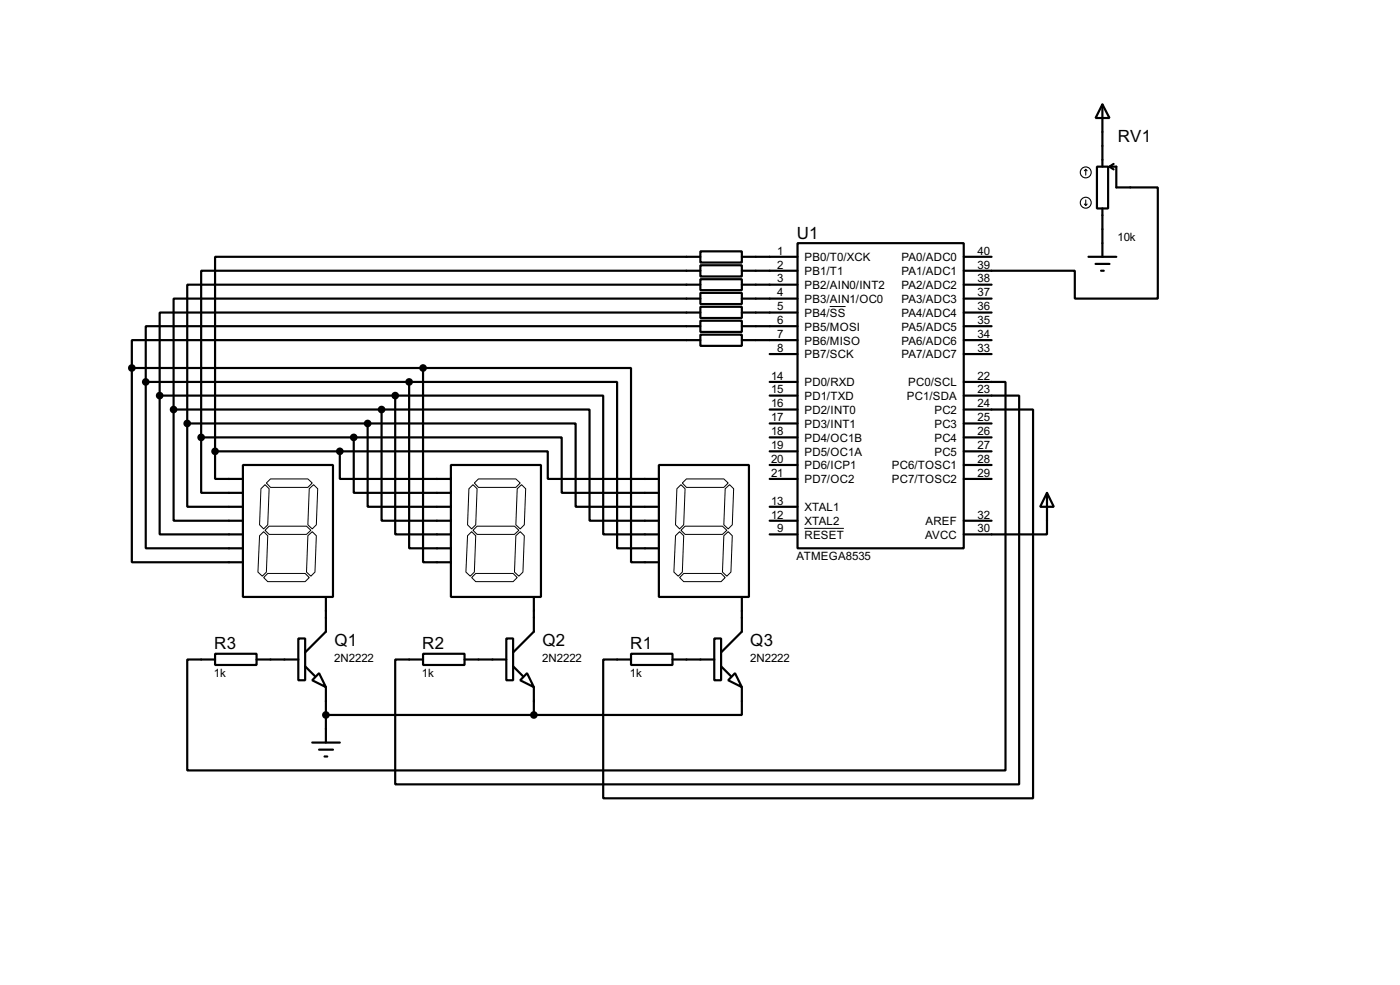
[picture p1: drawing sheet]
<svg xmlns="http://www.w3.org/2000/svg" width="256mm" height="180mm" viewBox="0 0 256 180" stroke-linecap="round" stroke-linejoin="round" font-family="sans-serif">
<g fill="none" stroke="#000" stroke-width=".4">
<path d="M202 19.1l1.3 2.5h-2.6zM202 19.1v11.4M201 30.5h2v7.7h-2zM202 38.2v8.8M203.3 30.5h1.2v3.8h7.6v20.4h-15.2v-5.1h-20.3M203.3 30.5l.7 .5M204 30l-.7 .5M128.3 46h7.6v2.1h-7.6zM128.3 48.6h7.6v2h-7.6zM128.3 51.1h7.6v2h-7.6zM128.3 53.6h7.6v2.1h-7.6zM128.3 56.2h7.6v2h-7.6z"/>
<path d="M128.3 58.7h7.6v2.1h-7.6zM128.3 47h-88.9v35.6M128.3 49.6h-91.4v30.5M128.3 52.1h-94v25.4M128.3 54.7h-96.5v20.3M128.3 57.2h-99v15.2M128.3 59.7h-101.6v10.2M135.9 47h10.2M135.9 49.6h10.2M135.9 52.1h10.2M135.9 54.7h10.2M135.9 57.2h10.2"/>
<path d="M135.9 59.7h10.2M146.1 44.5h30.5v55.9h-30.5zM176.6 47h5.1M176.6 52.1h5.1M176.6 54.7h5.1M176.6 57.2h5.1M176.6 59.7h5.1M199.4 47h5.1M200.7 48.3h2.6M201.7 49.6h.5M24.2 67.4v35.5h20.3M24.2 67.4h53.3"/>
<path d="M26.7 69.9v30.5h17.8M26.7 69.9h48.3M29.3 72.4v25.4h15.2M29.3 72.4h43.1M31.8 75v20.3h12.7M31.8 75h38.1M34.3 77.5v15.3h10.2M34.3 77.5h33.1M67.4 77.5v15.3h15.2M67.4 77.5h38.1v15.3h15.2M69.9 75v20.3h12.7M69.9 75h38.1v20.3h12.7"/>
<path d="M72.4 72.4v25.4h10.2M72.4 72.4h38.1v25.4h10.2M75 69.9v30.5h7.6M75 69.9h38.1v30.5h7.6M77.5 67.4v35.5h5.1M77.5 67.4h38.1v35.5h5.1M128.3 61.3h7.6v2h-7.6zM128.3 62.3h-104.1v5.1M135.9 62.3h10.2M141 77.5h5.1M141 75h5.1M141 72.4h5.1"/>
<path d="M141 69.9h5.1M141 64.8h5.1M176.6 75h12.7v71.1h-78.8v-25.4h5.1M176.6 72.4h10.1v71.2h-114.3v-22.9h5.1M176.6 69.9h7.6v71.1h-149.9v-20.3h5.1M176.6 62.3h5.1M176.6 77.5h5.1M176.6 64.8h5.1M36.9 80.1v10.1h7.6M36.9 80.1h27.9M39.4 82.6v5.1h5.1M39.4 82.6h22.9"/>
<path d="M44.5 85.1h16.5v24.2h-16.5zM62.3 82.6v5.1h20.3M62.3 82.6h38.1v5.1h20.3M64.8 80.1v10.1h17.8M64.8 80.1h38.1v10.1h17.8M82.6 85.1h16.5v24.2h-16.5zM120.7 85.1h16.5v24.2h-16.5zM141 82.6h5.1M141 80.1h5.1M141 85.1h5.1M141 87.7h5.1M141 97.8h5.1"/>
<path d="M141 92.8h5.1M141 95.3h5.1M176.6 82.6h5.1M176.6 80.1h5.1M176.6 85.1h5.1M176.6 87.7h5.1M176.6 95.3h5.1M191.8 90.2l1.3 2.6h-2.5zM191.8 90.2v7.6h-15.2M39.4 119.7h7.6v2h-7.6zM54.7 116.9h1.2v7.6h-1.2zM59.7 109.3v6.3l-3.8 3.8"/>
<path d="M77.5 119.7h7.6v2h-7.6zM92.8 116.9h1.2v7.6h-1.2zM97.8 109.3v6.3l-3.8 3.8M115.6 119.7h7.6v2h-7.6zM130.9 116.9h1.2v7.6h-1.2zM135.9 109.3v6.3l-3.8 3.8M47 120.7h7.7M55.9 122l1.8 1.8M57.2 135.9h5.1M58.5 123.2l1.2 2.6-2.5-1.3zM58.5 137.2h2.5M59.5 138.5h.5"/>
<path d="M59.7 125.8v10.1M59.7 130.9h38.1M85.1 120.7h7.7M94 122l1.8 1.8M96.6 123.2l1.2 2.6-2.5-1.3zM97.8 125.8v5.1M123.2 120.7h7.7M132.1 122l1.8 1.8M134.7 123.2l1.2 2.6-2.5-1.3zM135.9 125.8v5.1h-38.1"/>
</g>
<g fill="none" stroke="#000" stroke-width=".18">
<path d="M152 56.1h2.9M47.6 98.1l.7-.8 .8 .8-.3 6.6-.7 .8-.8-.8zM47.8 89.5l.8-.8 .7 .8-.2 6.6-.8 .7-.7-.7zM48.6 97.1l.7-.8h6.9l.8 .8-.8 .7h-6.9zM48.8 88.4l.8-.7h6.8l.8 .7-.8 .8h-6.8zM56.4 98.1l.8-.8 .8 .8-.3 6.6-.7 .8-.8-.8zM56.7 89.5l.8-.8 .7 .8-.2 6.6-.8 .7-.8-.7zM85.7 98.1l.7-.8 .8 .8-.3 6.6-.7 .8-.8-.8zM85.9 89.5l.8-.8 .7 .8-.2 6.6-.8 .7-.7-.7zM86.7 97.1l.7-.8h6.9l.8 .8-.8 .7h-6.9zM87.7 87.7h6.8l.8 .7-.8 .8h-6.8l-.8-.8zM94.5 98.1l.8-.8 .8 .8-.3 6.6-.7 .8-.8-.8z"/>
<path d="M94.8 89.5l.8-.8 .7 .8-.2 6.6-.8 .7-.8-.7zM123.8 98.1l.7-.8 .8 .8-.3 6.6-.7 .8-.8-.8zM124 89.5l.8-.8 .7 .8-.2 6.6-.8 .7-.7-.7zM124.8 97.1l.7-.8h6.9l.8 .8-.8 .7h-6.9zM125 88.4l.8-.7h6.8l.8 .7-.8 .8h-6.8zM132.6 98.1l.8-.8 .8 .8-.3 6.6-.7 .8-.8-.8zM132.9 89.5l.8-.8 .7 .8-.2 6.6-.8 .7-.8-.7zM147.4 96.7h7.2M48.3 105.7l.8-.7h6.8l.8 .7-.8 .8h-6.8zM86.4 105.7l.8-.7h6.8l.8 .7-.8 .8h-6.8zM124.5 105.7l.8-.7h6.8l.8 .7-.8 .8h-6.8z"/>
</g>
<g fill="#000" stroke="#000" stroke-width=".4">
<circle cx="24.1" cy="67.4" r=".5"/>
<circle cx="26.7" cy="69.9" r=".5"/>
<circle cx="29.2" cy="72.4" r=".5"/>
<circle cx="31.8" cy="75" r=".5"/>
<circle cx="34.3" cy="77.5" r=".5"/>
<circle cx="67.3" cy="77.5" r=".5"/>
<circle cx="69.9" cy="75" r=".5"/>
<circle cx="72.4" cy="72.4" r=".5"/>
<circle cx="74.9" cy="69.9" r=".5"/>
<circle cx="77.5" cy="67.4" r=".5"/>
<circle cx="36.8" cy="80.1" r=".5"/>
<circle cx="39.4" cy="82.6" r=".5"/>
<circle cx="62.2" cy="82.6" r=".5"/>
<circle cx="64.8" cy="80.1" r=".5"/>
<circle cx="59.7" cy="130.9" r=".5"/>
<circle cx="97.8" cy="130.9" r=".5"/>
</g>
<g fill="none" stroke="#000" stroke-width=".2">
<path d="M198.7 37.4l.2 .2M198.9 31l-.2 .3M198.9 31l.3 .3M198.9 31v1.1M198.9 36.6v1M199.2 37.4l-.3 .2"/>
<circle cx="198.9" cy="31.6" r="1"/>
<circle cx="198.9" cy="37.1" r="1"/>
</g>
<g font-size="3.5">
<text x="204.8" y="25.9">RV1</text>
<text x="146" y="43.7">U1</text>
<text x="39.3" y="118.9">R3</text>
<text x="61.3" y="118.3">Q1</text>
<text x="77.4" y="118.9">R2</text>
<text x="99.4" y="118.3">Q2</text>
<text x="115.5" y="118.9">R1</text>
<text x="137.5" y="118.3">Q3</text>
</g>
<g font-size="2.4">
<text x="142.4" y="46.6">1</text>
<text x="147.4" y="47.8">PB0/T0/XCK</text>
<text x="165.1" y="47.8">PA0/ADC0</text>
<text x="179.1" y="46.6">40</text>
<text x="204.7" y="44.1">10k</text>
<text x="142.4" y="51.7">3</text>
<text x="142.4" y="49.2">2</text>
<text x="147.4" y="52.9">PB2/AIN0/INT2</text>
<text x="147.4" y="50.4">PB1/T1</text>
<text x="165.1" y="52.9">PA2/ADC2</text>
<text x="165.1" y="50.4">PA1/ADC1</text>
<text x="179.1" y="51.7">38</text>
<text x="179.1" y="49.2">39</text>
<text x="142.4" y="59.3">6</text>
<text x="142.4" y="56.8">5</text>
<text x="142.4" y="54.3">4</text>
<text x="147.4" y="58">PB4/SS</text>
<text x="147.4" y="55.4">PB3/AIN1/OC0</text>
<text x="165.1" y="58">PA4/ADC4</text>
<text x="165.1" y="55.4">PA3/ADC3</text>
<text x="179.1" y="59.3">35</text>
<text x="179.1" y="56.8">36</text>
<text x="179.1" y="54.3">37</text>
<text x="142.4" y="61.9">7</text>
<text x="142.4" y="64.4">8</text>
<text x="147.4" y="63.1">PB6/MISO</text>
<text x="147.4" y="60.5">PB5/MOSI</text>
<text x="147.4" y="65.6">PB7/SCK</text>
<text x="165.1" y="63.1">PA6/ADC6</text>
<text x="165.1" y="60.5">PA5/ADC5</text>
<text x="165.1" y="65.6">PA7/ADC7</text>
<text x="179.1" y="61.9">34</text>
<text x="179.1" y="64.4">33</text>
<text x="141.3" y="72">15</text>
<text x="141.3" y="69.5">14</text>
<text x="147.4" y="70.7">PD0/RXD</text>
<text x="166.4" y="70.7">PC0/SCL</text>
<text x="179.1" y="72">23</text>
<text x="179.1" y="69.5">22</text>
<text x="141.3" y="77.1">17</text>
<text x="141.3" y="74.6">16</text>
<text x="147.4" y="75.8">PD2/INT0</text>
<text x="147.4" y="73.2">PD1/TXD</text>
<text x="166.1" y="73.2">PC1/SDA</text>
<text x="171.2" y="75.8">PC2</text>
<text x="179.1" y="77.1">25</text>
<text x="179.1" y="74.6">24</text>
<text x="141.3" y="82.2">19</text>
<text x="141.3" y="79.7">18</text>
<text x="147.4" y="83.4">PD5/OC1A</text>
<text x="147.4" y="80.8">PD4/OC1B</text>
<text x="147.4" y="78.3">PD3/INT1</text>
<text x="171.2" y="83.4">PC5</text>
<text x="171.2" y="80.8">PC4</text>
<text x="171.2" y="78.3">PC3</text>
<text x="179.1" y="82.2">27</text>
<text x="179.1" y="79.7">26</text>
<text x="141.3" y="84.7">20</text>
<text x="141.3" y="87.3">21</text>
<text x="147.4" y="85.9">PD6/ICP1</text>
<text x="147.4" y="88.5">PD7/OC2</text>
<text x="163.4" y="85.9">PC6/TOSC1</text>
<text x="163.4" y="88.5">PC7/TOSC2</text>
<text x="179.1" y="84.7">28</text>
<text x="179.1" y="87.3">29</text>
<text x="141.3" y="92.4">13</text>
<text x="141.3" y="94.9">12</text>
<text x="147.4" y="93.6">XTAL1</text>
<text x="179.1" y="94.9">32</text>
<text x="142.4" y="97.4">9</text>
<text x="147.4" y="98.6">RESET</text>
<text x="147.4" y="96.1">XTAL2</text>
<text x="169.5" y="98.6">AVCC</text>
<text x="169.5" y="96.1">AREF</text>
<text x="179.1" y="97.4">30</text>
<text x="145.9" y="102.6">ATMEGA8535</text>
<text x="39.2" y="123.9">1k</text>
<text x="61.2" y="121.2">2N2222</text>
<text x="77.3" y="123.9">1k</text>
<text x="99.3" y="121.2">2N2222</text>
<text x="115.4" y="123.9">1k</text>
<text x="137.4" y="121.2">2N2222</text>
</g>
</svg>
